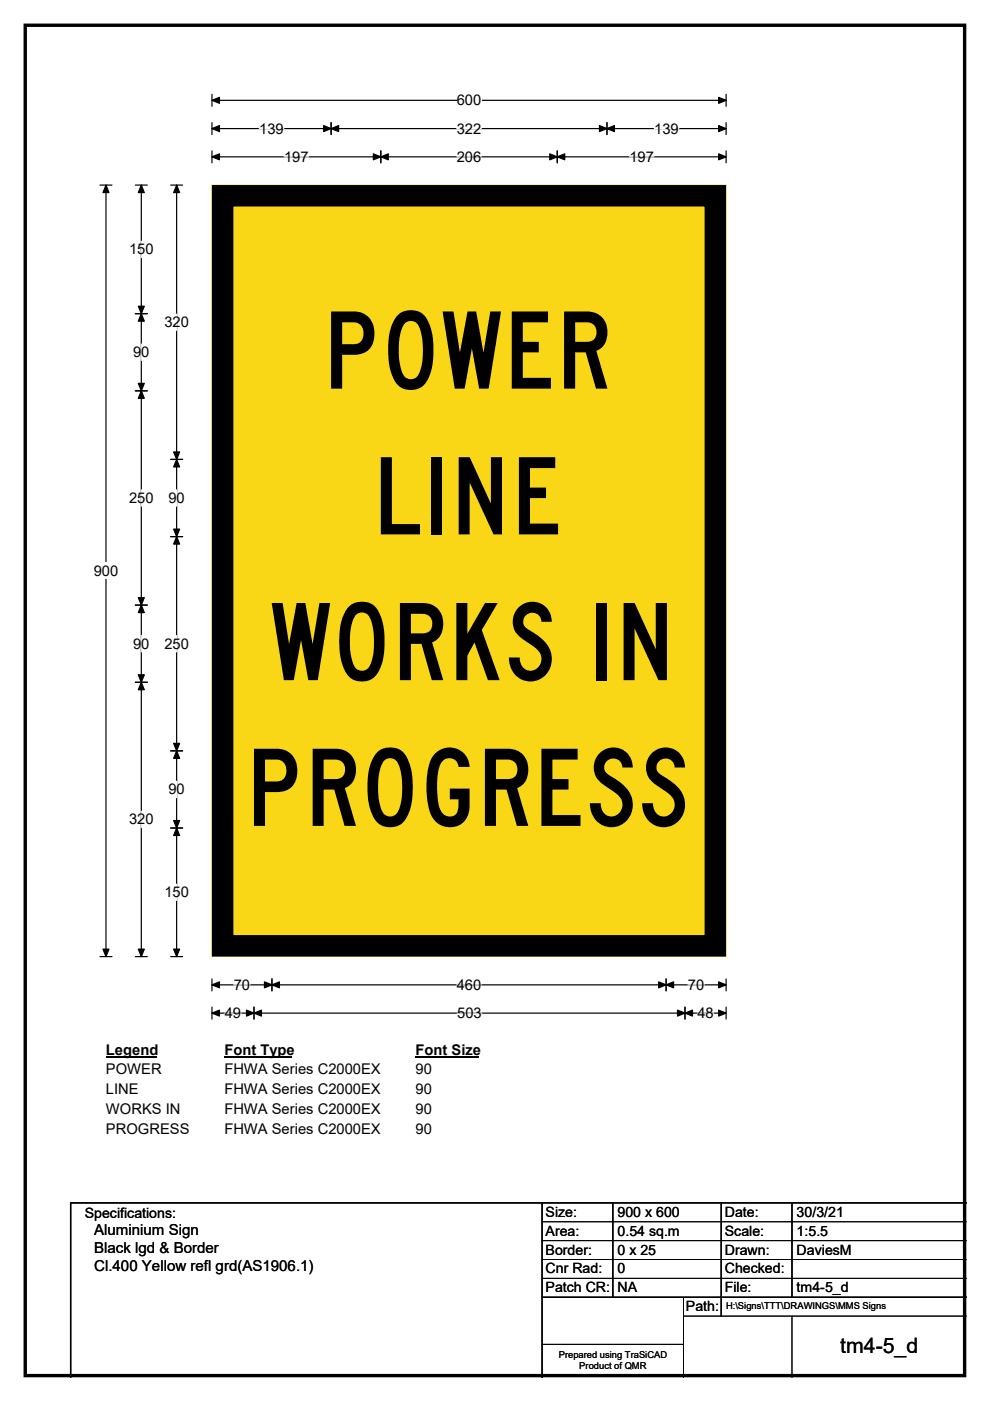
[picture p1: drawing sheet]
<svg xmlns="http://www.w3.org/2000/svg" width="210mm" height="297mm" viewBox="0 0 210 297" stroke-linecap="round" stroke-linejoin="round" font-family="sans-serif">
<path d="M5.4 5.4h199.2v286.3h-199.2z" fill="none" stroke="#000" stroke-width=".72"/>
<path d="M45 21.3h109M45 20v2.5M154 20v2.5" fill="none" stroke="#000" stroke-width=".25"/>
<path d="M45 21.3l1.5-.7v1.3zM152.4 20.6l1.6 .7-1.6 .6z" fill="#000" stroke="#000" stroke-width=".25"/>
<path d="M96.9 19.5h5.2v3.5h-5.2z" fill="#fff"/>
<g fill="none" stroke="#000" stroke-width=".25">
<path d="M21.2 39.2h2.5M22.5 39.2v163.6M45 27.3h109M45 26v2.5M45 32v2.5M45 33.3h109M70.2 26v2.5M80.8 32v2.5M118.2 32v2.5M128.7 26v2.5M154 26v2.5M154 32v2.5"/>
<path d="M21.2 202.8h2.5M45 207.5v2.6M45 213.5v2.6M45 208.8h109M45 214.8h109M53.9 213.5v2.6M57.7 207.5v2.6M141.3 207.5v2.6M145.3 213.5v2.6M154 207.5v2.6M154 213.5v2.6"/>
</g>
<g fill="#000" stroke="#000" stroke-width=".25">
<path d="M22.5 39.2l.6 1.6h-1.3zM45 27.3l1.5-.7v1.3zM45 33.3l1.5-.7v1.3zM70.2 27.3l1.6-.7v1.3zM68.6 26.6l1.6 .7-1.6 .6zM80.8 33.3l1.6-.7v1.3zM79.2 32.6l1.6 .7-1.6 .6zM116.6 32.6l1.6 .7-1.6 .6zM118.2 33.3l1.6-.7v1.3zM127.1 26.6l1.6 .7-1.6 .6zM128.7 27.3l1.6-.7v1.3zM152.4 26.6l1.6 .7-1.6 .6z"/>
<path d="M152.4 32.6l1.6 .7-1.6 .6zM21.8 201.2h1.3l-.6 1.6zM45 208.8l1.5-.6v1.2zM45 214.8l1.5-.6v1.2zM53.9 214.8l1.6-.6v1.2zM52.3 214.2l1.6 .6-1.6 .6zM57.7 208.8l1.6-.6v1.2zM56.1 208.2l1.6 .6-1.6 .6zM139.7 208.2l1.6 .6-1.6 .6zM141.3 208.8l1.6-.6v1.2zM143.7 214.2l1.6 .6-1.6 .6zM145.3 214.8l1.6-.6v1.2z"/>
<path d="M152.4 208.2l1.6 .6-1.6 .6zM152.4 214.2l1.6 .6-1.6 .6z"/>
</g>
<path d="M55 27.3h5.2M60.3 33.3h5.2M96.9 27.3h5.2M96.9 33.3h5.2M133.5 33.3h5.2M138.8 27.3h5.2M47.7 214.8h3.4M49.6 208.8h3.4M96.9 208.8h5.2M97 214.8h5.2M145.9 208.8h3.5M147.9 214.8h3.5" fill="none" stroke="#fff" stroke-width=".25"/>
<path d="M19.9 119.3h5.2v3.5h-5.2z" fill="#fff"/>
<g fill="none" stroke="#000" stroke-width=".25">
<path d="M28.7 39.2h2.5M30 39.2v163.6M36.2 39.2h2.5M37.5 39.2v163.6M28.7 66.5h2.5M28.7 82.9h2.5M36.2 97.4h2.5M36.2 113.8h2.5M28.7 128.3h2.5M28.7 144.7h2.5M36.2 159.2h2.5M36.2 175.6h2.5"/>
<path d="M28.7 202.8h2.5M36.2 202.8h2.5"/>
</g>
<g fill="#000" stroke="#000" stroke-width=".25">
<path d="M30 39.2l.6 1.6h-1.3zM37.5 39.2l.6 1.6h-1.3zM30 66.5l.6 1.6h-1.3zM29.3 64.9h1.3l-.6 1.6zM29.3 81.3h1.3l-.6 1.6zM30 82.9l.6 1.6h-1.3zM37.5 97.4l.6 1.6h-1.3zM36.8 95.8h1.3l-.6 1.6zM36.8 112.2h1.3l-.6 1.6zM37.5 113.8l.6 1.6h-1.3zM29.3 126.7h1.3l-.6 1.6zM30 128.3l.6 1.6h-1.3z"/>
<path d="M29.3 143.1h1.3l-.6 1.6zM30 144.7l.6 1.5h-1.3zM36.8 157.6h1.3l-.6 1.6zM37.5 159.2l.6 1.6h-1.3zM36.8 174h1.3l-.6 1.6zM37.5 175.6l.6 1.5h-1.3zM29.3 201.2h1.3l-.6 1.6zM36.8 201.2h1.3l-.6 1.6z"/>
</g>
<path d="M30 51.1v3.5M30 72.9v3.5M37.5 66.6v3.5M30 103.8v3.5M37.5 103.8v3.5M30 134.7v3.5M37.5 134.7v3.5M30 172v3.5M37.5 165.6v3.5M37.5 187.5v3.4" fill="none" stroke="#fff" stroke-width=".25"/>
<path d="M22.5 220.8h10.7v3.5h-10.7z" fill="#fff"/>
<path d="M22.5 224.1h10.7" fill="none" stroke="#000" stroke-width=".32"/>
<path d="M47.6 220.8h14.4v3.5h-14.4z" fill="#fff"/>
<path d="M47.6 224.1h14.4" fill="none" stroke="#000" stroke-width=".32"/>
<path d="M88.1 220.8h13.5v3.5h-13.5z" fill="#fff"/>
<path d="M88.1 224.1h13.5" fill="none" stroke="#000" stroke-width=".32"/>
<g fill="#fff">
<path d="M22.5 225h11.7v3.5h-11.7z"/>
<path d="M47.6 225h33v3.5h-33z"/>
<path d="M88.1 225h3.5v3.5h-3.5z"/>
<path d="M22.5 229.2h6.9v3.5h-6.9z"/>
<path d="M47.6 229.2h33v3.5h-33z"/>
<path d="M88.1 229.2h3.5v3.5h-3.5z"/>
<path d="M22.5 233.4h15.7v3.5h-15.7z"/>
<path d="M47.6 233.4h33v3.5h-33z"/>
<path d="M88.1 233.4h3.5v3.5h-3.5z"/>
<path d="M22.5 237.6h17.6v3.4h-17.6z"/>
<path d="M47.6 237.6h33v3.4h-33z"/>
<path d="M88.1 237.6h3.5v3.4h-3.5z"/>
</g>
<path d="M45 39.3h109v163.5h-109z" fill="#fad716"/>
<path d="M45 39.2h109v163.6h-109z" fill="none" stroke="#fad716" stroke-width=".21"/>
<path d="M47.2 41.5h104.5v159h-104.5z" fill="none" stroke="#000" stroke-width="4.6"/>
<path d="M115 255v37M130 255v20M153 255v24M168 255v20M205 255h-190v37M115 275h90" fill="none" stroke="#000" stroke-width=".3"/>
<path d="M115 259h90M115 263h90M115 267h90M115 271h90M145 279h60M145 275v17M168 279v13M115 285h30" fill="none" stroke="#000" stroke-width=".21"/>
<g font-size="22.7">
<text x="68.4" y="82.4">POWER</text>
<text x="79" y="113.3">LINE</text>
<text x="57.2" y="144.2">WORKS IN</text>
<text x="52.1" y="175.1">PROGRESS</text>
</g>
<text font-size="4.5" x="178.2" y="286.9">tm4-5_d</text>
<g font-size="3.2">
<text x="20" y="261.9">Aluminium Sign</text>
<text x="20" y="265.7">Black lgd &amp; Border</text>
<text x="20" y="269.6">Cl.400 Yellow refl grd(AS1906.1)</text>
</g>
<g font-size="3.1">
<text x="96.9" y="22.3">600</text>
<text x="55" y="28.3">139</text>
<text x="96.9" y="28.3">322</text>
<text x="138.8" y="28.3">139</text>
<text x="60.3" y="34.3">197</text>
<text x="96.9" y="34.3">206</text>
<text x="133.5" y="34.3">197</text>
<text x="27.4" y="53.9">150</text>
<text x="34.9" y="69.4">320</text>
<text x="28.2" y="75.7">90</text>
<text x="27.4" y="106.6">250</text>
<text x="35.7" y="106.6">90</text>
<text x="19.9" y="122.1">900</text>
<text x="28.2" y="137.5">90</text>
<text x="34.9" y="137.5">250</text>
<text x="35.7" y="168.4">90</text>
<text x="27.4" y="174.8">320</text>
<text x="34.9" y="190.2">150</text>
<text x="49.6" y="209.9">70</text>
<text x="96.9" y="209.9">460</text>
<text x="145.9" y="209.9">70</text>
<text x="47.7" y="215.9">49</text>
<text x="97" y="215.9">503</text>
<text x="147.9" y="215.9">48</text>
<text x="22.5" y="223.6">Legend</text>
<text x="22.5" y="227.8">POWER</text>
<text x="47.6" y="223.6">Font Type</text>
<text x="47.6" y="227.8">FHWA Series C2000EX</text>
<text x="88.1" y="223.6">Font Size</text>
<text x="88.1" y="227.8">90</text>
<text x="22.5" y="232">LINE</text>
<text x="47.6" y="232">FHWA Series C2000EX</text>
<text x="88.1" y="232">90</text>
<text x="22.5" y="236.2">WORKS IN</text>
<text x="47.6" y="236.2">FHWA Series C2000EX</text>
<text x="88.1" y="236.2">90</text>
<text x="22.5" y="240.3">PROGRESS</text>
<text x="47.6" y="240.3">FHWA Series C2000EX</text>
<text x="88.1" y="240.3">90</text>
</g>
<g font-size="3">
<text x="115.7" y="258">Size:</text>
<text x="131" y="258">900 x 600</text>
<text x="153.7" y="258">Date:</text>
<text x="169" y="258">30/3/21</text>
<text x="18" y="258.2">Specifications:</text>
<text x="115.7" y="262">Area:</text>
<text x="131" y="262">0.54 sq.m</text>
<text x="153.7" y="262">Scale:</text>
<text x="169" y="262">1:5.5</text>
<text x="115.7" y="266">Border:</text>
<text x="115.7" y="270">Cnr Rad:</text>
<text x="131" y="266">0 x 25</text>
<text x="131" y="270">0</text>
<text x="153.7" y="266">Drawn:</text>
<text x="153.7" y="270">Checked:</text>
<text x="169" y="266">DaviesM</text>
<text x="115.7" y="274">Patch CR:</text>
<text x="131" y="274">NA</text>
<text x="153.7" y="274">File:</text>
<text x="169" y="274">tm4-5_d</text>
<text x="145.5" y="278">Path:</text>
</g>
<g font-size="2">
<text x="154" y="277.6">H:\Signs\TTT\DRAWINGS\MMS Signs</text>
<text x="118.5" y="287.8">Prepared using TraSiCAD</text>
<text x="122.9" y="290.2">Product of QMR</text>
</g>
</svg>
